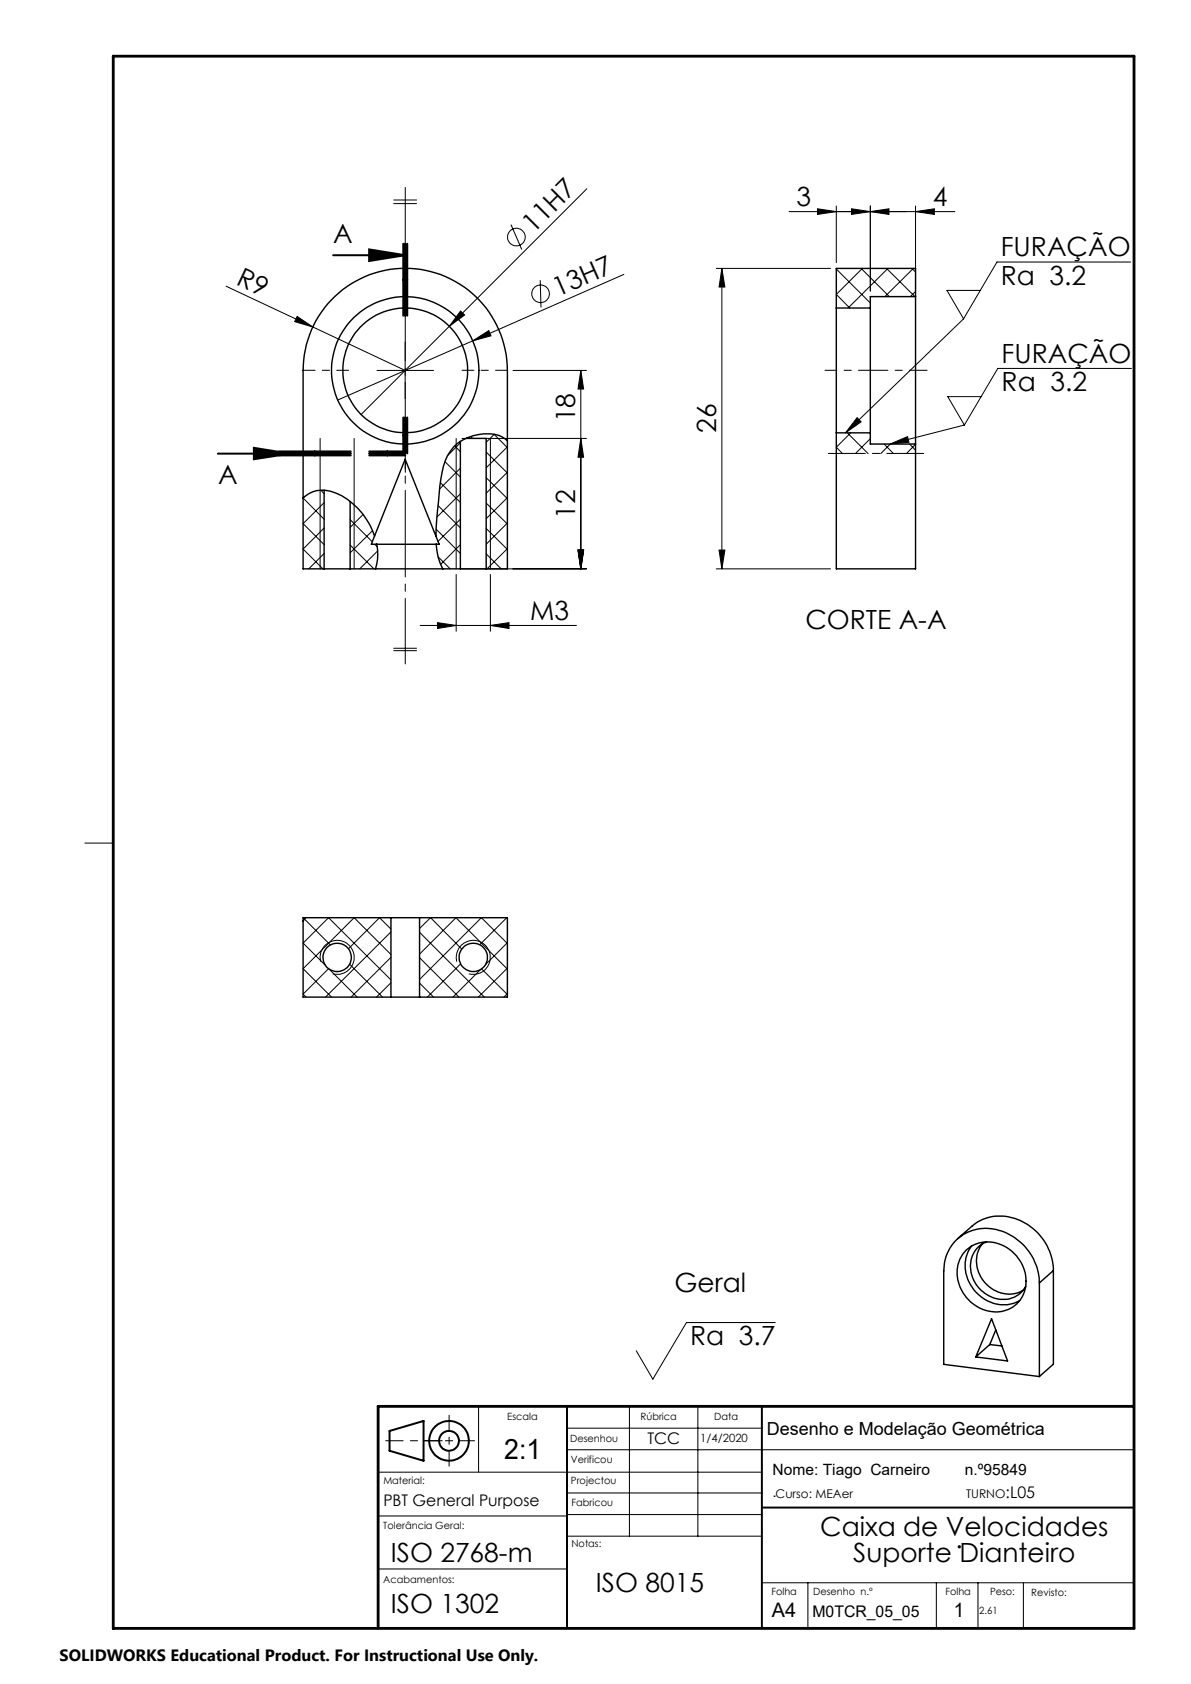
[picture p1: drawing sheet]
<svg xmlns="http://www.w3.org/2000/svg" width="210mm" height="297mm" viewBox="0 0 210 297" stroke-linecap="round" stroke-linejoin="round" font-family="sans-serif">
<g fill="none" stroke="#000" stroke-width=".18">
<path d="M69.4 35.3h4M69.4 35.9h4M90.1 39.6l1.9 4.4M103.5 33.3l-39.8 39.8M144.1 36.8l3.4 .5-3.4 .5zM147.5 36.3v10M150.1 36.8l3.4 .5-3.4 .5zM153.5 37.3l3.2-.5v1zM153.5 36.3v15M161.4 37.3l3.3-.5v1zM161.4 36.3v15M168.3 37.3h-29.2"/>
<path d="M39.9 50.5l31.5 14.8M52.4 55.8l2.8 1.9-3.2-1zM81.2 54.9l.7 .7-2.7 1.9zM95.3 49.4l.1 4.8M110 48.4l-26.6 11.7M126.3 47.3h20.1M127.3 47.3l.5 3.3h-1zM127.3 47.3v53M147.6 47.3l-.1 .1 6 6M151.8 47.3l5 5M152 47.3l-4.5 4.6 2.3 2.4M156.3 47.3l5 5"/>
<path d="M156.6 47.3l-7.1 7M160.8 47.3l.6 .7M161 47.3l-5 5M161.4 51.4l-.9 .9M169.9 56.2l-20.8 20.1M172.9 51.2h-5.9l2.9 5M199.4 46.2h-23.6l-5.9 10M56.4 77.3v23M62.4 77.3v23M66.5 65.3h9.9M71.4 60.3v10M80.2 78.7l1 1"/>
<path d="M80.4 77.3v23M81.2 78.1l-2.2 2.2M81.5 77.3h21.9M83 77l.3 .3M83.4 60.1l2.8-1.8 .4 .9zM83.4 60.1l-23.9 10.5M85.7 79.7l3.8 3.7M86.5 77.3v23M87.1 76.6l2.4 2.3M87.2 76.6l-1.5 1.4M89.5 78.8l-3.8 3.7M90.5 65.3h12.9"/>
<path d="M102.4 77.3l.5 3.3h-1zM102.4 65.3l.5 3.3h-1zM102.4 65.3v35M149.4 76.3l3.7 3.7M150 76.3l-2.5 2.6 1.1 1.1M151.1 73.7l.7 .7-2.7 1.9zM153.5 77.4l-2.7 2.6M155.9 78.3l1.7 1.7M157 78.3l3-1.3 .3 1zM157 78.3l-1.7 1.7M160.4 78.3l1 1.1M161.4 78.3l-1.6 1.7"/>
<path d="M170 75l-13 3.3M173 70h-5.9l2.9 5M199.5 65h-23.6l-5.9 10M53.8 87.6l-.4 .2 3.7 3.8M56.6 86.5l.5 .6M57.1 93.1l-3.7 3.7 3.5 3.5M57.1 97.6l-2.7 2.7M57.1 88.6l-3.7 3.8 3.7 3.7M61.7 96.1l4.2 4.2M61.7 91.6l4 4M61.8 88.5h-.1M64 90.7l-2.3 2.3"/>
<path d="M65.7 93.6l-4 3.9M66.1 96l.4 .4M66.6 97.2l-3.2 3.1M76.9 93.3l4.3 4.3M77.2 98.2l2.2 2.1M77.3 89.2l3.9 3.9M77.6 85.1l3.6 3.5M78.5 81.4l2.7 2.7M81.2 82.6l-3.7 3.7M81.2 87.1l-4.2 4.1M81.2 91.6l-4 3.9M81.2 96.1l-3.5 3.5"/>
<path d="M85.7 97.7l2.7 2.6M85.7 93.2l3.8 3.7M85.7 88.7l3.8 3.7M85.7 84.2l3.8 3.7M89.5 83.3l-3.8 3.7M89.5 87.8l-3.8 3.7M89.5 92.2l-3.8 3.8M89.5 96.8l-3.6 3.5M101.9 97h1l-.5 3.3zM126.8 97h1l-.5 3.3zM69.4 114.3h4M69.4 114.8h4"/>
<path d="M74.1 110.3h27.5M77.2 109.8l3.2 .5-3.2 .5zM80.4 101.3v10M81.5 100.3h21.9M86.5 110.3l3.2-.5v1zM86.5 101.3v10M126.3 100.3h20.1M15 148.7h5M53.7 162.1l4.5 4.5M56.6 169.6a3 3 0 0 1 2.6-3.7 3 3 0 0 1 3.3 3.3 3 3 0 0 1-3.8 2.6M57.4 170.3l-4-4 4.5-4.4 11 10.9M57.9 170.8l-4.5 4.5 .6 .6"/>
<path d="M58 170.9l5 5M61.6 170l5.9 5.9M68.9 173.3l-2.5 2.6M68.9 168.3l-6.5-6.4-9 8.9 5.1 5.1M68.9 163.9l-2-2-5.4 5.4M68.9 164.4l-11.5 11.5M68.9 168.8l-7 7.1M74 163.8l1.9-1.9 5.5 5.5M74 168.3l6.4-6.4 9.1 9M74 173.4l2.4 2.5M74 168.9l6.9 7M74 164.4l11.4 11.5"/>
<path d="M80.5 169.6a3 3 0 0 1 2.7-3.7 3 3 0 0 1 3.3 3.2 3 3 0 0 1-3.8 2.7M81.2 170l-5.8 5.9M84.7 171l-4.8 4.9M84.9 170.9l4.6 4.5M89.5 166.4l-4.6-4.5-10.9 10.9M89.5 161.9h-.1l-4.8 4.7M89.5 166.3l-3.9 3.8M89.5 170.7l-5.2 5.2M89.5 175.3l-.7 .6M136.7 233.3h-15.7l-5.9 9.9-2.9-5M66.7 259.6h67.6M84.4 248v11.6"/>
<path d="M100 251.9h34.3M100 255.7h100M111 248v22.9M123 248v22.9M66.7 276.7h33.3M66.7 267.4h33.3M100 270.9h34.3M100 263.3h34.3M100 267.1h34.3M134.3 279.1h65.5M142.5 279.1v8M165.1 279.1v8"/>
<path d="M172.4 279.1v8M180.4 279.1v8"/>
<circle cx="91.1" cy="41.8" r="1.56"/>
<circle cx="95.3" cy="51.8" r="1.56"/>
</g>
<g fill="none" stroke="#000" stroke-width=".35">
<path d="M58.7 45h12.7M65.1 44l6.3 1-6.3 1zM71.1 43v12.7M71.5 43v12.7M71.8 49.3v6.4zM71.8 43v6.3M44.8 79l6.3 1-6.3 1zM49.1 80h12.7M49.1 79.6h12.7M65.1 79.6h6.4M71.1 73.6v6.4M71.5 73.6v6.4h-6.4"/>
<path d="M71.8 73.6v6.4M38.4 80h12.7M49.1 80.3h12.7M65.1 80.3h6.4M68.7 252.4l6-1.8v7l-6-1.7zM100 248v39.1M134.3 248v39.1M134.3 265.9h65.5"/>
<circle cx="79.2" cy="254.1" r="3.5"/>
<circle cx="79.2" cy="254.1" r="1.76"/>
</g>
<path d="M163.5 65.3h-10" fill="none" stroke="#000" stroke-width=".18" stroke-dasharray="15.2 1.3 1.3 1.3" stroke-dashoffset="12.1"/>
<path d="M71.5 55.3v-8M61.5 65.3h-8M71.5 75.3v8M81.5 65.3h8M145.5 65.3h8" fill="none" stroke="#000" stroke-width=".18" stroke-dasharray="15.2 1.3 1.3 1.3" stroke-dashoffset="13.1"/>
<path d="M71.5 43v12.7M49.1 80h12.7" fill="none" stroke="#000" stroke-width=".35" stroke-dasharray="6.3 1.3 1.3 1.3" stroke-dashoffset="1.9"/>
<path d="M65.1 80h6.4M71.5 73.6v6.4" fill="none" stroke="#000" stroke-width=".35" stroke-dasharray="6.3 1.3 1.3 1.3" stroke-dashoffset="3.2"/>
<path d="M146.1 80h16.8" fill="none" stroke="#000" stroke-width=".18" stroke-dasharray="15.2 1.3 1.3 1.3" stroke-dashoffset="8.7"/>
<path d="M71.5 33.1v84" fill="none" stroke="#000" stroke-width=".18" stroke-dasharray="15.2 1.3 1.3 1.3" stroke-dashoffset="3.7"/>
<path d="M74.7 254.1h9M79.2 249.6v9" fill="none" stroke="#000" stroke-width=".18" stroke-dasharray="6.3 1.3 1.3 1.3" stroke-dashoffset="3.8"/>
<path d="M78 254.1h-10" fill="none" stroke="#000" stroke-width=".18" stroke-dasharray="6.3 1.3 1.3 1.3" stroke-dashoffset="3.3"/>
<path d="M20 9.9h180v277.3h-180zM199.8 248h-133.1v39.1" fill="none" stroke="#000" stroke-width=".5"/>
<g fill="#000">
<path d="M52.4 55.8l2.8 1.9-3.2-1zM81.2 54.9l.7 .7-2.7 1.9zM83.4 60.1l2.8-1.8 .4 .9z"/>
<path d="M161.4 37.3l3.3-.5v1zM150.1 36.8l3.4 .5-3.4 .5z"/>
<path d="M65.1 44l6.3 1-6.3 1zM44.8 79l6.3 1-6.3 1z"/>
<path d="M157 78.3l3-1.3 .3 1zM151.1 73.7l.7 .7-2.7 1.9z"/>
<path d="M77.2 109.8l3.2 .5-3.2 .5zM86.5 110.3l3.2-.5v1zM144.1 36.8l3.4 .5-3.4 .5zM153.5 37.3l3.2-.5v1z"/>
<path d="M101.9 97h1l-.5 3.3zM102.4 77.3l.5 3.3h-1zM101.9 97h1l-.5 3.3zM102.4 65.3l.5 3.3h-1zM126.8 97h1l-.5 3.3zM127.3 47.3l.5 3.3h-1z"/>
</g>
<g fill="none" stroke="#000" stroke-width=".25">
<path d="M147.5 54.3v22M147.5 54.3h6M153.5 54.3v22M161.4 52.3v26M161.4 52.3v-5h-13.9v7M161.4 52.3h-7.9v2M81.2 77.9v22.4M82.2 77.3h3.5v23M89.5 77.7a5 5 0 0 0-4.2-1.2 7.5 7.5 0 0 0-7.4 6.9l-.4 2.4-.5 5.7-.1 3.1M147.5 76.3v24h13.9v-22M147.5 76.3h6M153.5 76.3v2h7.9"/>
<path d="M53.4 87.8a5.1 5.1 0 0 1 5.9-.8 12.5 12.5 0 0 1 6.7 7.5M57.2 86.5v13.8M61.7 88.4v11.9M66.4 96a8.8 8.8 0 0 1-.2 4.3M71.4 81l6 15h-11.9zM76.9 96a10.1 10.1 0 0 0 1.2 4.3M57.2 100.3h-3.8v-35a18 18 0 0 1 18.1-18 18 18 0 0 1 18 18v35h-3.8M57.2 100.3h4.5M61.7 100.3h19.5M81.2 100.3h4.5M53.4 161.9h36.1v14h-36.1zM53.8 161.9l-.4 .6"/>
<path d="M68.9 161.9v14M74 161.9v14M168.9 218.4l2.4-2.1a8.4 8.4 0 0 1 11.2 .7 9.9 9.9 0 0 1 3.2 7.1M171.3 219.8a6.5 6.5 0 0 0 1.5 8.8 6 6 0 0 0 7 .8M173.2 219.4a5.7 5.7 0 0 0 3 8.5 4.9 4.9 0 0 0 4.2-.3M174 219a4.8 4.8 0 0 0-2.1 7.2 5.4 5.4 0 0 0 7.8 2l1.2-1.3M170.3 220.5a6.2 6.2 0 0 1 9.4 1.6 5.8 5.8 0 0 1-1.9 8.8 6.8 6.8 0 0 1-9-5.5 5.6 5.6 0 0 1 1.5-4.9zM174.5 237.1l-2.5 2.2M174.5 237.1l2.2 .3M174.8 232.6l2.9 7.4-5.7-.7zM175.6 234.6l-1.1 2.5M183.3 226.3a9.8 9.8 0 0 0-10.6-9.6 7.3 7.3 0 0 0-6.3 7.5v16.4l16.9 2.2"/>
<path d="M183.3 226.3v16.5M185.7 224.1l-2.4 2.2M185.7 224.1v16.5l-2.4 2.2"/>
<circle cx="71.4" cy="65.3" r="11"/>
<circle cx="71.5" cy="65.3" r="13"/>
<circle cx="59.5" cy="168.8" r="2.5"/>
<circle cx="83.4" cy="168.8" r="2.5"/>
</g>
<text font-size="4.9" x="88.9" y="257.4">2:1</text>
<g font-size="4.7">
<text x="94.1" y="41.2" transform="rotate(-45 94.1 41.2)">11H7</text>
<text x="140.4" y="36.3">3</text>
<text x="164.5" y="36.3">4</text>
<text x="58.8" y="42.9">A</text>
<text x="176.5" y="45.2">FURAÇÃO</text>
<text x="41.5" y="50.1" transform="rotate(25 41.5 50.1)">R9</text>
<text x="98.4" y="52.3" transform="rotate(-24 98.4 52.3)">13H7</text>
<text x="176.5" y="50.2">Ra 3.2</text>
<text x="176.6" y="63.9">FURAÇÃO</text>
<text x="176.6" y="68.9">Ra 3.2</text>
<text x="101.4" y="74.5" transform="rotate(-90 101.4 74.5)">18</text>
<text x="126.3" y="76.4" transform="rotate(-90 126.3 76.4)">26</text>
<text x="38.4" y="85.3">A</text>
<text x="101.4" y="91.5" transform="rotate(-90 101.4 91.5)">12</text>
<text x="93.5" y="109.3">M3</text>
<text x="142" y="110.9">CORTE A-A</text>
<text x="118.9" y="227.8">Geral</text>
<text x="121.7" y="237.2">Ra 3.7</text>
<text x="68.9" y="275.4">ISO 2768-m</text>
<text x="144.6" y="270.9">Caixa de Velocidades</text>
<text x="150.5" y="275.4">Suporte Dianteiro</text>
<text x="168.5" y="272.9">.</text>
<text x="105.1" y="280.8">ISO 8015</text>
<text x="68.9" y="284.4">ISO 1302</text>
</g>
<g font-size="3.5">
<text x="136.1" y="285.2">A4</text>
<text x="168.2" y="285.2">1</text>
</g>
<text font-size="3.2" x="135.2" y="253">Desenho e Modelação Geométrica</text>
<text font-size="2.9" x="10.5" y="292.9">SOLIDWORKS Educational Product. For Instructional Use Only.</text>
<g font-size="2.8">
<text x="114.1" y="254.6">TCC</text>
<text x="67.6" y="265.7">PBT General Purpose</text>
<text x="177.3" y="264.2">:L05</text>
<text x="143.3" y="285.2">M0TCR_05_05</text>
</g>
<g font-size="2.7">
<text x="136.2" y="264">.</text>
<text x="136.2" y="260.2">Nome: Tiago Carneiro</text>
<text x="170.1" y="260.2">n.º95849</text>
</g>
<g font-size="2.1">
<text x="136.8" y="264.2">Curso: MEAer</text>
<text x="170.3" y="264.2">TURNO</text>
</g>
<text font-size="2" x="123.5" y="254.3">1/4/2020</text>
<g font-size="1.8">
<text x="89.4" y="250.5">Escala</text>
<text x="112.9" y="250.4">Rúbrica</text>
<text x="125.9" y="250.4">Data</text>
<text x="100.5" y="254.3">Desenhou</text>
<text x="67.6" y="261.8">Material:</text>
<text x="100.7" y="258.1">Verificou</text>
<text x="100.7" y="261.8">Projectou</text>
<text x="67.6" y="269.6">Tolerância Geral:</text>
<text x="100.8" y="265.6">Fabricou</text>
<text x="100.8" y="272.9">Notas:</text>
<text x="67.6" y="279.3">Acabamentos:</text>
<text x="136" y="281.4">Folha</text>
<text x="143.4" y="281.4">Desenho n.º</text>
<text x="166.7" y="281.4">Folha</text>
<text x="174.6" y="281.4">Peso:</text>
<text x="181.8" y="281.4">Revisto:</text>
<text x="172.7" y="284.7">2.61</text>
</g>
</svg>
